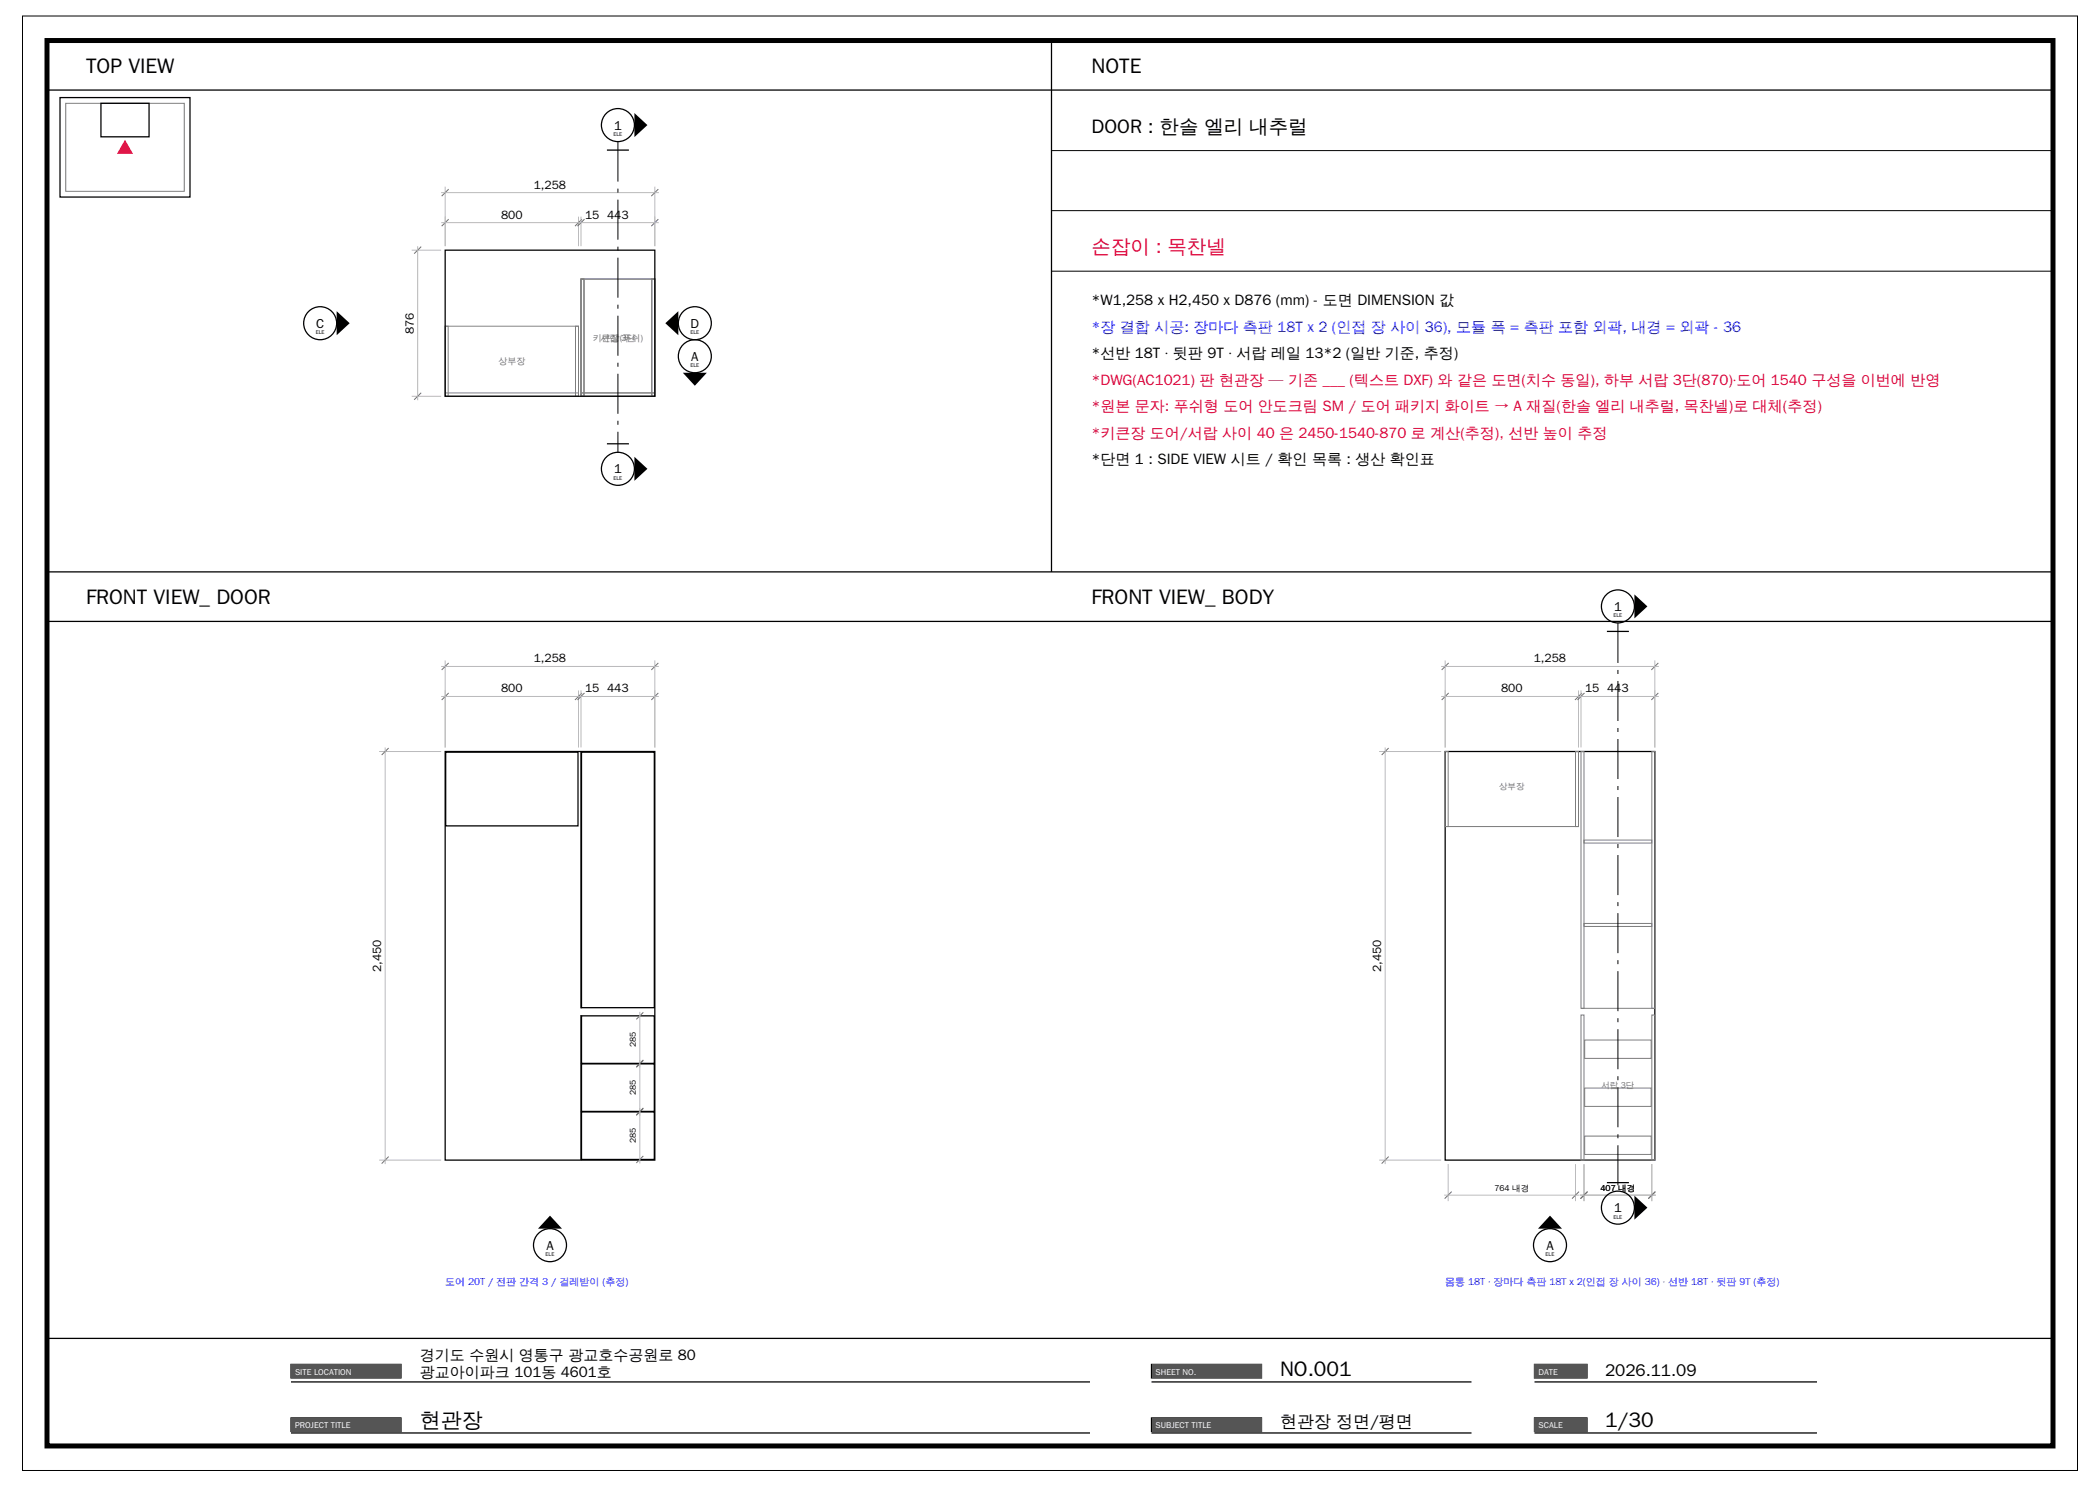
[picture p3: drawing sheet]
<svg xmlns="http://www.w3.org/2000/svg" width="420mm" height="297mm" viewBox="0 0 420 297" stroke-linecap="round" stroke-linejoin="round" font-family="sans-serif">
<path d="M4.5 3.2h411v290.7h-411zM210.3 30.1h200.3M210.3 42.1h200.3M210.3 54.2h200.3" fill="none" stroke="#000" stroke-width=".2"/>
<path d="M9.4 8.1h401.2v280.9h-401.2z" fill="none" stroke="#000" stroke-width="1" stroke-linecap="butt"/>
<path d="M9.4 18h401.2M210.3 8.6v105.7M9.4 114.3h401.2M9.4 124.2h401.2M9.4 267.5h401.2M58.2 272.7h22v2.7h-22z" fill="none" stroke="#000" stroke-width=".25"/>
<path d="M58.2 272.7h22v2.7h-22z" fill-rule="evenodd" fill="#555"/>
<path d="M58.2 276.2h159.8M58.2 283.4h22v2.7h-22z" fill="none" stroke="#000" stroke-width=".25"/>
<path d="M58.2 283.4h22v2.7h-22z" fill-rule="evenodd" fill="#555"/>
<path d="M230.3 272.7h22v2.7h-22zM58.2 286.4h159.8" fill="none" stroke="#000" stroke-width=".25"/>
<path d="M230.3 272.7h22v2.7h-22z" fill-rule="evenodd" fill="#555"/>
<path d="M230.3 276.2h64M230.3 283.4h22v2.7h-22z" fill="none" stroke="#000" stroke-width=".25"/>
<path d="M230.3 283.4h22v2.7h-22z" fill-rule="evenodd" fill="#555"/>
<path d="M306.9 272.7h10.5v2.7h-10.5zM230.3 286.4h64" fill="none" stroke="#000" stroke-width=".25"/>
<path d="M306.9 272.7h10.5v2.7h-10.5z" fill-rule="evenodd" fill="#555"/>
<path d="M306.9 276.2h56.5M306.9 283.4h10.5v2.7h-10.5z" fill="none" stroke="#000" stroke-width=".25"/>
<path d="M306.9 283.4h10.5v2.7h-10.5z" fill-rule="evenodd" fill="#555"/>
<path d="M12 19.5h26v19.9h-26zM20.2 20.6h9.6v6.7h-9.6zM306.9 286.4h56.5" fill="none" stroke="#000" stroke-width=".25"/>
<path d="M13.1 20.6h23.8v17.6h-23.8z" fill="none" stroke="#7d7d7d" stroke-width=".2"/>
<path d="M25 27.9l1.6 2.8h-3.2z" fill="#de0038"/>
<g fill="none" stroke="#7d7d7d" stroke-width=".2">
<path d="M116.2 55.8h14.8v23.4h-14.8zM116.2 55.8h.6v23.4h-.6zM130.4 55.8h.6v23.4h-.6zM89 65.2h26.7v14h-26.7zM89 65.2h.6v14h-.6zM89 78.5h26.7M115.1 65.2h.6v14h-.6zM116.2 78.5h14.8M289 150.2h.6v15h-.6zM315.1 150.2h.6v15h-.6zM316.2 150.2h.6v51.3h-.6zM330.4 150.2h.6v51.3h-.6z"/>
<path d="M289 165.2h26.7M316.8 167.9h13.6v.6h-13.6zM316.8 184.6h13.6v.6h-13.6zM316.2 202.9h.6v29h-.6zM316.2 201.5h14.8M316.9 217.5h13.3v3.6h-13.3zM316.9 207.9h13.3v3.6h-13.3zM330.4 202.9h.6v29h-.6zM316.2 231.9h14.8M316.9 227.1h13.3v3.6h-13.3z"/>
</g>
<g fill="none" stroke="#000" stroke-width=".25">
<path d="M121.4 30h4.4M89 50h42v29.2h-42zM121.4 88.7h4.4M321.4 126.2h4.4M89 150.2h42v81.7h-42zM89.1 150.3h26.5v14.8h-26.5zM116.2 150.2v51.3M116.3 150.3h14.6v51.1h-14.6zM289 150.2h42v81.7h-42zM116.2 202.9v29M116.3 212.6h14.6v9.5h-14.6zM116.3 203h14.6v9.5h-14.6z"/>
<path d="M116.3 222.2h14.6v9.5h-14.6zM321.4 236.4h4.4"/>
<circle cx="123.6" cy="25" r="3.3"/>
<circle cx="64" cy="64.6" r="3.3"/>
<circle cx="139" cy="64.6" r="3.3"/>
<circle cx="139" cy="71.2" r="3.3"/>
<circle cx="123.6" cy="93.7" r="3.3"/>
<circle cx="323.6" cy="121.2" r="3.3"/>
<circle cx="110" cy="248.9" r="3.3"/>
<circle cx="310" cy="248.9" r="3.3"/>
<circle cx="323.6" cy="241.4" r="3.3"/>
</g>
<g fill="none" stroke="#b9b9b9" stroke-width=".2">
<path d="M88.2 38.5h43.6M89 37.3v11.9M131 37.3v11.9M82.3 50h5.9M83.5 49.2v30.8M88.2 44.5h43.6M115.7 43.3v5.9M116.2 43.3v5.9M82.3 79.2h5.9M88.2 139.2h43.6M88.2 133.2h43.6M89 132v17.4"/>
<path d="M115.7 138v11.4M116.2 138v11.4M131 132v17.4M288.2 139.2h43.6M288.2 133.2h43.6M289 132v17.4M315.7 138v11.4M316.2 138v11.4M331 132v17.4M75.8 150.2h12.4M77 149.4v83.3M275.8 150.2h12.4"/>
<path d="M277 149.4v83.3M128 202.2v30.3M75.8 231.9h12.4M275.8 231.9h12.4M288.8 238.9h27.1M289.6 232.7v7.4M315.1 232.7v7.4M316 238.9h15.2M316.8 232.7v7.4M330.4 232.7v7.4"/>
</g>
<g fill="none" stroke="#6e6e6e" stroke-width=".2">
<path d="M89.7 37.8l-1.4 1.4M131.7 37.8l-1.4 1.4M84.2 49.3l-1.4 1.4M89.7 43.8l-1.4 1.4M116.4 43.8l-1.4 1.4M116.9 43.8l-1.4 1.4M131.7 43.8l-1.4 1.4M84.2 78.5l-1.4 1.4M89.7 138.5l-1.4 1.4M89.7 132.5l-1.4 1.4M116.4 138.5l-1.4 1.4M116.9 138.5l-1.4 1.4"/>
<path d="M131.7 138.5l-1.4 1.4M131.7 132.5l-1.4 1.4M289.7 138.5l-1.4 1.4M289.7 132.5l-1.4 1.4M316.4 138.5l-1.4 1.4M316.9 138.5l-1.4 1.4M331.7 138.5l-1.4 1.4M331.7 132.5l-1.4 1.4M77.7 149.5l-1.4 1.4M277.7 149.5l-1.4 1.4M128.7 211.9l-1.4 1.4M128.7 202.3l-1.4 1.4"/>
<path d="M128.7 211.8l-1.4 1.4M77.7 231.2l-1.4 1.4M128.7 221.5l-1.4 1.4M128.7 231l-1.4 1.4M128.7 221.4l-1.4 1.4M277.7 231.2l-1.4 1.4M290.3 238.2l-1.4 1.4M315.8 238.2l-1.4 1.4M317.5 238.2l-1.4 1.4M331.1 238.2l-1.4 1.4"/>
</g>
<path d="M126.9 22.6l2.6 2.4-2.6 2.4zM67.3 62.2l2.6 2.4-2.6 2.4zM133.1 64.6l2.6-2.4v4.8zM136.6 74.5h4.8l-2.4 2.6zM126.9 91.3l2.6 2.4-2.6 2.4zM326.9 118.8l2.6 2.4-2.6 2.4zM326.9 239l2.6 2.4-2.6 2.4zM110 243l2.4 2.6h-4.8zM310 243l2.4 2.6h-4.8z" fill="#000"/>
<g fill="none" stroke="#000" stroke-width=".2">
<path d="M123.6 28.3v8M123.6 37.7v.8M123.6 39.9v8M123.6 49.3v.8M123.6 51.5v8M123.6 60.9v.8M123.6 63.1v8M123.6 72.5v.8M123.6 74.7v8M123.6 84.1v.8M123.6 86.3v4.1M323.6 124.5v8"/>
<path d="M323.6 133.9v.8M323.6 136.1v8M323.6 145.5v.8M323.6 147.7v8M323.6 157.1v.8M323.6 159.3v8M323.6 168.7v.8M323.6 170.9v8M323.6 180.3v.8M323.6 182.5v8M323.6 191.9v.8M323.6 194.1v8"/>
<path d="M323.6 203.5v.8M323.6 205.7v8M323.6 215.1v.8M323.6 217.3v8M323.6 226.7v.8M323.6 228.9v8"/>
</g>
<g font-size="4.2">
<text x="17.2" y="14.5">TOP VIEW</text>
<text x="218.3" y="14.5">NOTE</text>
<text x="17.2" y="120.8">FRONT VIEW_ DOOR</text>
<text x="218.3" y="120.8">FRONT VIEW_ BODY</text>
<text x="256" y="275">NO.001</text>
<text x="84" y="285.2">현관장</text>
<text x="321" y="285.2">1/30</text>
</g>
<text font-size="3.9" x="218.3" y="26.6">DOOR : 한솔 엘리 내추럴</text>
<text font-size="3.9" fill="#de0038" x="218.3" y="50.6">손잡이 : 목찬넬</text>
<g font-size="3.4">
<text x="321" y="275">2026.11.09</text>
<text x="256" y="285.2">현관장 정면/평면</text>
</g>
<g font-size="3">
<text x="218.3" y="61">*W1,258 x H2,450 x D876 (mm) - 도면 DIMENSION 값</text>
<text x="218.3" y="71.6">*선반 18T · 뒷판 9T · 서랍 레일 13*2 (일반 기준, 추정)</text>
<text x="218.3" y="92.8">*단면 1 : SIDE VIEW 시트 / 확인 목록 : 생산 확인표</text>
<text x="84" y="271.9">경기도 수원시 영통구 광교호수공원로 80</text>
<text x="84" y="275.3">광교아이파크 101동 4601호</text>
</g>
<text font-size="3" fill="#00f" x="218.3" y="66.3">*장 결합 시공: 장마다 측판 18T x 2 (인접 장 사이 36), 모듈 폭 = 측판 포함 외곽, 내경 = 외곽 - 36</text>
<g font-size="3" fill="#de0038">
<text x="218.3" y="76.9">*DWG(AC1021) 판 현관장 — 기존 ___ (텍스트 DXF) 와 같은 도면(치수 동일), 하부 서랍 3단(870)·도어 1540 구성을 이번에 반영</text>
<text x="218.3" y="82.2">*원본 문자: 푸쉬형 도어 안도크림 SM / 도어 패키지 화이트 → A 재질(한솔 엘리 내추럴, 목찬넬)로 대체(추정)</text>
<text x="218.3" y="87.5">*키큰장 도어/서랍 사이 40 은 2450-1540-870 로 계산(추정), 선반 높이 추정</text>
</g>
<g font-size="2.6">
<text x="122.8" y="25.9">1</text>
<text x="63.2" y="65.5">C</text>
<text x="138.1" y="65.5">D</text>
<text x="138.2" y="72.1">A</text>
<text x="122.8" y="94.6">1</text>
<text x="322.8" y="122.1">1</text>
<text x="322.8" y="242.3">1</text>
<text x="109.3" y="249.8">A</text>
<text x="309.3" y="249.8">A</text>
</g>
<g font-size="2.4">
<text x="106.8" y="37.7">1,258</text>
<text x="100.2" y="43.7">800</text>
<text x="117" y="43.7">15</text>
<text x="121.4" y="43.7">443</text>
<text x="82.7" y="66.8" transform="rotate(-90 82.7 66.8)">876</text>
<text x="106.8" y="132.4">1,258</text>
<text x="306.8" y="132.4">1,258</text>
<text x="100.2" y="138.4">800</text>
<text x="117" y="138.4">15</text>
<text x="121.4" y="138.4">443</text>
<text x="300.2" y="138.4">800</text>
<text x="317" y="138.4">15</text>
<text x="321.4" y="138.4">443</text>
<text x="76.2" y="194.3" transform="rotate(-90 76.2 194.3)">2,450</text>
<text x="276.2" y="194.3" transform="rotate(-90 276.2 194.3)">2,450</text>
</g>
<g font-size="2" fill="#00f">
<text x="89" y="256.9">도어 20T / 전판 간격 3 / 걸레받이 (추정)</text>
<text x="289" y="256.9">몸통 18T · 장마다 측판 18T x 2(인접 장 사이 36) · 선반 18T · 뒷판 9T (추정)</text>
</g>
<g font-size="1.8" fill="#6e6e6e">
<text x="118.5" y="68.1">키큰장(푸쉬)</text>
<text x="120.1" y="68.1">서랍 3단</text>
<text x="99.7" y="72.8">상부장</text>
</g>
<g font-size="1.7" fill="#6e6e6e">
<text x="299.8" y="157.7">상부장</text>
<text x="320.3" y="217.4">서랍 3단</text>
</g>
<g font-size="1.7">
<text x="127.2" y="209.3" transform="rotate(-90 127.2 209.3)">285</text>
<text x="127.2" y="218.9" transform="rotate(-90 127.2 218.9)">285</text>
<text x="127.2" y="228.5" transform="rotate(-90 127.2 228.5)">285</text>
<text x="298.9" y="238.1">764 내경</text>
<text x="320.1" y="238.1">407 내경</text>
</g>
<g font-size="1.7" fill="#fff">
<text x="59" y="274.8">SITE LOCATION</text>
<text x="231.1" y="274.8">SHEET NO.</text>
<text x="307.7" y="274.8">DATE</text>
<text x="59" y="285.5">PROJECT TITLE</text>
<text x="231.1" y="285.5">SUBJECT TITLE</text>
<text x="307.7" y="285.5">SCALE</text>
</g>
<g font-size="1.1">
<text x="122.7" y="27.2">ELE</text>
<text x="63.1" y="66.8">ELE</text>
<text x="138.1" y="66.8">ELE</text>
<text x="138.1" y="73.4">ELE</text>
<text x="122.7" y="95.9">ELE</text>
<text x="322.7" y="123.4">ELE</text>
<text x="322.7" y="243.6">ELE</text>
<text x="109.1" y="251.1">ELE</text>
<text x="309.1" y="251.1">ELE</text>
</g>
</svg>
